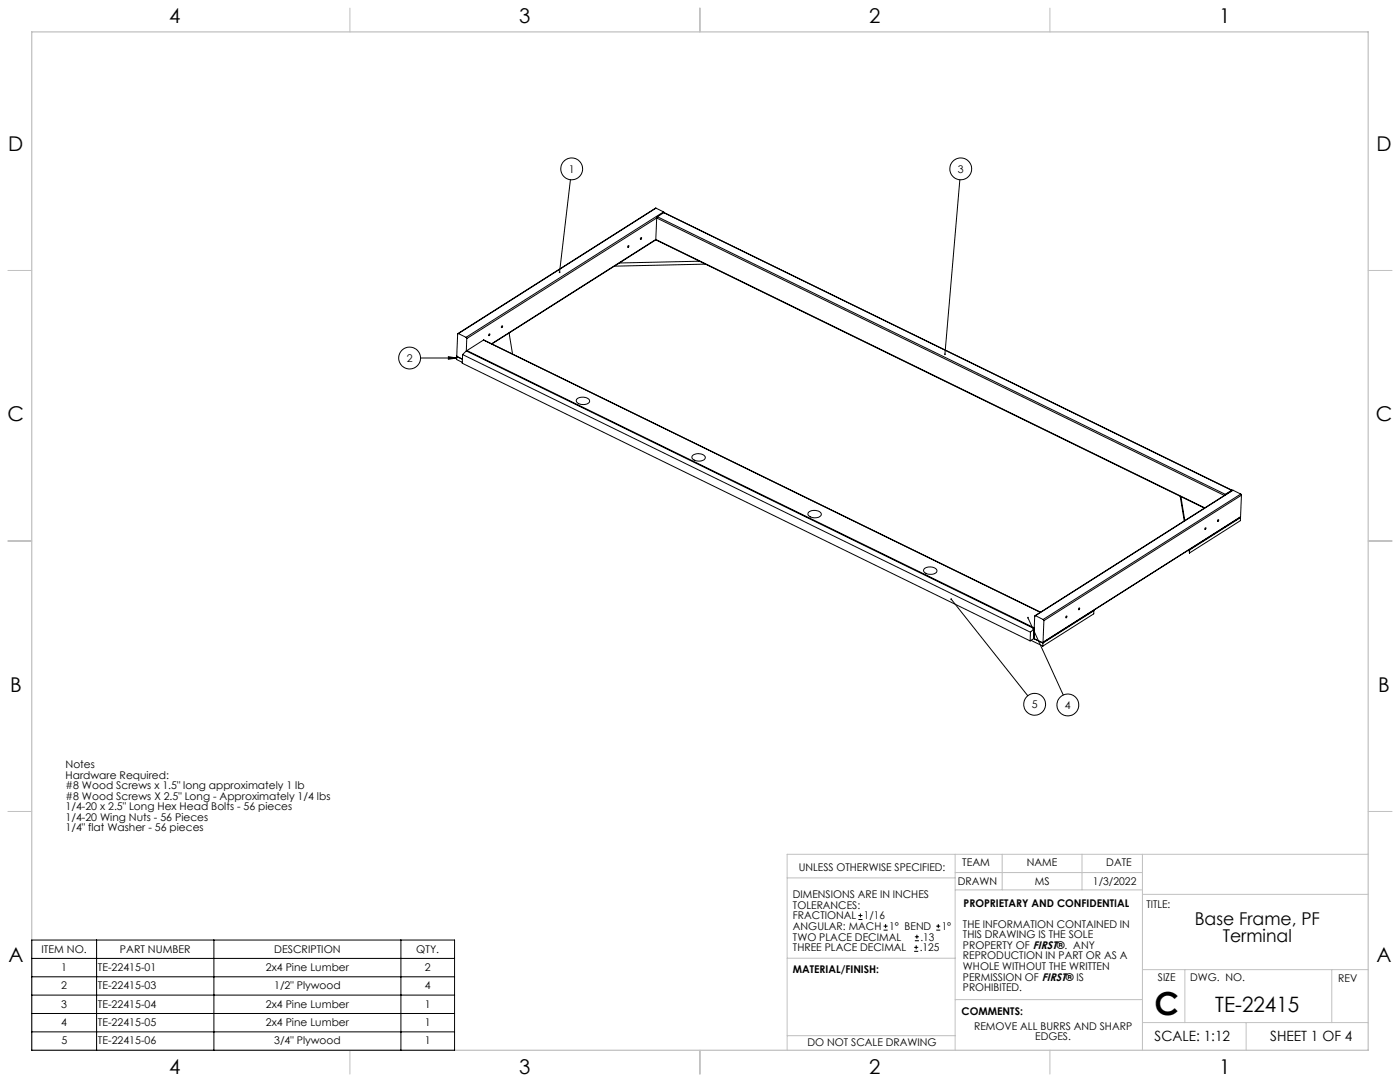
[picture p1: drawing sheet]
<svg xmlns="http://www.w3.org/2000/svg" width="559mm" height="432mm" viewBox="0 0 559 432" stroke-linecap="round" stroke-linejoin="round" font-family="sans-serif">
<g fill="none" stroke="#c0c0c0" stroke-width=".4">
<path d="M139.7 3.2v9.5M279.4 3.2v9.5M419.1 3.2v9.5M3.1 107.9h9.6M546.1 107.9h9.5M3.1 215.9h9.6M546.1 215.9h9.5M3.1 323.8h9.6M546.1 323.8h9.5M314.2 350.3h67M381.2 340.9v78.2M381.2 355.1h74.8"/>
<path d="M381.2 348.2h74.8M400 340.9v14.2M431.9 340.9v14.2M456 340.9v78.2M456 356.9h90.1M546.1 340.9h-231.9v78.2M314.2 382.4h67.2M381.2 398.9h74.8M456 387h90.1M472.9 387v21.1M531.6 387v21.1M139.7 419.1v9.6"/>
<path d="M279.4 419.1v9.6M314.2 413.3h67M419.1 419.1v9.6M456 408.1h90.1M497.4 408.1v11"/>
</g>
<path d="M12.7 12.7h533.4v406.4h-533.4z" fill="none" stroke="#c0c0c0" stroke-width=".5"/>
<g fill="none" stroke="#000" stroke-width=".4">
<path d="M227.7 71.7l-4.4 36.9M383.1 71.7l-5.9 69.7M250.7 98.1h.3l-.4 .6zM255.8 94.9h.3l-.3 .6zM261.8 95.6l218.9 107.2M261.8 95.6l219.1 107.1M261.8 95.6l-65.6 41.6M261.8 95.7l-65.5 41.6M261.8 83.1l-79.1 50M261.8 83.1l3.1 1.5M261.8 83.1l-78.8 50M262.1 87l-.3 8.6"/>
<path d="M262.1 87l226.6 110.7M262.1 87l-75.8 48.1M262.4 86.5l-.3 .5M262.4 86.5l226.7 110.8M264.9 84.6l.2 .3M264.9 84.6l-78.9 50M264.9 84.9l226.9 110.8M264.9 84.9l226.7 110.8M264.9 84.9l-2.5 1.6M279.2 104.2l-32 .8M281.6 105.4l-36.4 .8M183 133.1l-.3 .1-.4 8.9 2.2 1.2-2.2-1.1"/>
<path d="M183 133.1l3 1.5M186 134.6l.3 .5M186.3 135.1l-.2 5M186.4 139.9l-.2 .2M186.4 139.9l226.4 110.7M193 135.7l222.3 108.6M193 135.7l-6.6 4.2M193 135.7l222.2 108.7M195.2 133.3l.3 .2-.4 .4zM200.3 130.1l.3 .1-.4 .5zM203.2 132.9l1.4 8.4M167.9 142.9h14.4"/>
<path d="M179 142.3l3.3 .6-3.3 .5zM182.3 142.2l-.1 1.3 2.3 1.1M182.4 142.2h-.1M184.6 141.5l226.7 110.8M184.6 141.5l-.1 3.5 226.7 110.8M186.1 140.1l226.7 110.8M186.1 140.1l-1.5 1.4M230.4 159.1a3.5 3.5 0 0 1 4.9 .9 2.83 2.83 0 0 1-4.1 1.2l-.5-.3a1.06 1.06 0 0 1-.3-1.8zM276.5 181.7a3.5 3.5 0 0 1 5 .9 3.1 3.1 0 0 1-4.6 .9 1.04 1.04 0 0 1-.4-1.8zM471.1 198l1.6 9.9M471.3 198.2l1.6 9.6M489.1 197.3l-.3 .3"/>
<path d="M491.6 195.7h.2M491.6 195.7l-2.5 1.6M492.2 195.7l-79.1 50M492.2 195.7l-78.9 50M492.2 195.7l3 1.5M495.2 197.2l.3 .4M495.2 197.2l-78.9 50M495.5 197.6l-78.8 50.1M495.5 197.6l-.3 8.6M322.8 204.4a3.5 3.5 0 0 1 5 .8 3.2 3.2 0 0 1-4.6 .9 1.03 1.03 0 0 1-.4-1.7zM474.6 219.4l.2 1.3M474.8 219.3v.2"/>
<path d="M474.8 219.5v1.2M481 210.7l.4 .2-.5 .4zM486 207.6l.4-.1-.3 .6zM495 206.5l.2 .1M495.2 206.2l-79 50.3M495.2 206.6l-20.4 12.9M495.2 206.6l-.1 1.2-20.3 12.9M495.2 206.2l-78.9 50.1M369 226.9a3.4 3.4 0 0 1 5 .9 3.1 3.1 0 0 1-4.6 .9 1.03 1.03 0 0 1-.4-1.8zM379.7 239.1l30.5 38.6M410.3 246.5l14.1 30.9M411.3 252.3l-.1 3.5"/>
<path d="M411.5 255.6l4.7 2.2M412.6 254.5l.3 .5 3.1 1.5 .3-.2M412.6 254.7h.1M412.6 254.8l-1.4 1M412.6 254.5v.1M412.6 254.8l3.7 1.8M412.8 250.9l-1.5 1.4M412.8 250.9l-.2 3.9M413.3 245.7l-.3 .2-.4 8.6M413.3 245.7l3 1.5M415.1 244.2h.4M416.3 256.6l-.1 1.2"/>
<path d="M416.3 247.2l.4 .5M416.7 247.7l-.4 8.6M425.4 246h.5l-.4 .6zM430.6 242.7l.4 .2-.4 .4zM436.3 243.7h.3M436.6 243.7l-20.3 12.9M436.6 243.7v1.3l-20.4 12.8M12.7 375.1h168.7v44h-168.7zM38.6 375.1v44M85.4 375.1v44M160 375.1v44M342.6 367h1.6"/>
<path d="M342.6 365.4h1.6M343.4 364.6v1.5M352.7 371.2h1.6M352.7 369.6h1.6M353.5 368.8v1.6M364.9 379.7h1.6M364.9 378.1h1.6M365.2 375.4h1.6M365.2 373.8h1.6M365.7 377.3v1.5M366 373v1.6M373.7 371.2h1.6"/>
<path d="M373.7 369.6h1.6M374.5 368.8v1.6M12.7 382.5h168.7M12.7 389.8h168.7M12.7 397.1h168.7M12.7 404.5h168.7M12.7 411.8h168.7"/>
<circle cx="228.2" cy="67.4" r="4.4"/>
<circle cx="383.5" cy="67.4" r="4.4"/>
<circle cx="163.5" cy="142.9" r="4.3"/>
<circle cx="413" cy="281.1" r="4.4"/>
<circle cx="426.2" cy="281.3" r="4.4"/>
</g>
<path d="M223.1 108.4l.2 .6a.35 .35 0 0 0 .4-.5 .35 .35 0 0 0-.6-.1zM376.9 141.1l.2 .6a.34 .34 0 0 0 .4-.4 .34 .34 0 0 0-.6-.2zM410.1 246.2a.34 .34 0 0 0 0 .6 .34 .34 0 0 0 .5-.2 .34 .34 0 0 0-.5-.4l.2 .3zM379.4 238.8a.34 .34 0 0 0 .1 .6 .34 .34 0 0 0 .5-.2 .34 .34 0 0 0-.5-.4l.2 .3zM179 142.3l3.3 .6-3.3 .5z" fill="#000"/>
<text font-size="12.7" x="460.9" y="405.2">C</text>
<text font-size="8.5" x="485.1" y="404">TE-22415</text>
<g font-size="8.1">
<text x="67.6" y="9.3">4</text>
<text x="207.3" y="9.3">3</text>
<text x="347" y="9.3">2</text>
<text x="486.7" y="9.3">1</text>
<text x="3.3" y="60.1">D</text>
<text x="549.4" y="60.1">D</text>
<text x="3" y="168">C</text>
<text x="549.1" y="168">C</text>
<text x="4" y="276">B</text>
<text x="550.1" y="276">B</text>
<text x="3.3" y="383.9">A</text>
<text x="549.4" y="383.9">A</text>
<text x="67.6" y="428.4">4</text>
<text x="207.3" y="428.4">3</text>
<text x="347" y="428.4">2</text>
<text x="486.7" y="428.4">1</text>
</g>
<g font-size="7.1">
<text x="476.8" y="369">Base Frame, PF</text>
<text x="488.1" y="376">Terminal</text>
</g>
<g font-size="5.6">
<text x="460.9" y="415.2">SCALE: 1:12</text>
<text x="507" y="415.2">SHEET 1 OF 4</text>
</g>
<g font-size="4.2">
<text x="227" y="68.9">1</text>
<text x="382.3" y="68.9">3</text>
<text x="162.3" y="144.4">2</text>
<text x="411.8" y="282.6">5</text>
<text x="425.1" y="282.9">4</text>
<text x="26.2" y="306.7">Notes</text>
<text x="26.2" y="310.8">Hardware Required:</text>
<text x="26.2" y="315">#8 Wood Screws x 1.5&quot; long approximately 1 lb</text>
<text x="26.2" y="319.2">#8 Wood Screws X 2.5&quot; Long - Approximately 1/4 lbs</text>
<text x="26.2" y="323.4">1/4-20 x 2.5&quot; Long Hex Head Bolts - 56 pieces</text>
<text x="26.2" y="327.5">1/4-20 Wing Nuts - 56 Pieces</text>
<text x="26.2" y="331.7">1/4&quot; flat Washer - 56 pieces</text>
<text x="318.8" y="347.7">UNLESS OTHERWISE SPECIFIED:</text>
<text x="384.1" y="345.5">TEAM</text>
<text x="409.9" y="345.7">NAME</text>
<text x="441.6" y="345.7">DATE</text>
<text x="382.3" y="353.3">DRAWN</text>
<text x="413" y="353.3">MS</text>
<text x="436.3" y="353.3">1/3/2022</text>
<text x="316.5" y="358.5">DIMENSIONS ARE IN INCHES</text>
<text x="316.5" y="362.7">TOLERANCES:</text>
<text x="384.6" y="361.9">PROPRIETARY AND CONFIDENTIAL</text>
<text x="457.6" y="362.3">TITLE:</text>
<text x="316.5" y="371.2">ANGULAR: MACH</text>
<text x="316.5" y="366.9">FRACTIONAL</text>
<text x="344.8" y="366.9">1/16</text>
<text x="354.9" y="371.2">1° BEND</text>
<text x="375.9" y="371.2">1°</text>
<text x="384.4" y="370.2">THE INFORMATION CONTAINED IN</text>
<text x="316.5" y="375.4">TWO PLACE DECIMAL</text>
<text x="367.4" y="375.4">.13</text>
<text x="384.4" y="374.4">THIS DRAWING IS THE SOLE</text>
<text x="16.6" y="380.3">ITEM NO.</text>
<text x="47.9" y="380.3">PART NUMBER</text>
<text x="109.4" y="380.3">DESCRIPTION</text>
<text x="166.2" y="380.3">QTY.</text>
<text x="316.5" y="379.6">THREE PLACE DECIMAL</text>
<text x="367.1" y="379.6">.125</text>
<text x="384.4" y="378.6">PROPERTY OF FIRST®. ANY</text>
<text x="384.4" y="382.9">REPRODUCTION IN PART OR AS A</text>
<text x="24.5" y="387.6">1</text>
<text x="39.1" y="387.6">TE-22415-01</text>
<text x="106.1" y="387.6">2x4 Pine Lumber</text>
<text x="169.6" y="387.6">2</text>
<text x="316.5" y="388.4">MATERIAL/FINISH:</text>
<text x="384.4" y="387.1">WHOLE WITHOUT THE WRITTEN</text>
<text x="24.5" y="394.6">2</text>
<text x="39.1" y="394.6">TE-22415-03</text>
<text x="109.4" y="394.6">1/2&quot; Plywood</text>
<text x="169.6" y="394.6">4</text>
<text x="384.4" y="391.3">PERMISSION OF FIRST® IS</text>
<text x="384.4" y="395.6">PROHIBITED.</text>
<text x="462.2" y="391.3">SIZE</text>
<text x="475.1" y="391.3">DWG. NO.</text>
<text x="534.1" y="391.8">REV</text>
<text x="24.5" y="402.3">3</text>
<text x="39.1" y="402.3">TE-22415-04</text>
<text x="106.1" y="402.3">2x4 Pine Lumber</text>
<text x="169.6" y="402.3">1</text>
<text x="383.8" y="405.1">COMMENTS:</text>
<text x="24.5" y="409.6">4</text>
<text x="39.1" y="409.6">TE-22415-05</text>
<text x="106.1" y="409.6">2x4 Pine Lumber</text>
<text x="169.6" y="409.6">1</text>
<text x="388.8" y="410.9">REMOVE ALL BURRS AND SHARP</text>
<text x="24.5" y="416.6">5</text>
<text x="39.1" y="416.6">TE-22415-06</text>
<text x="109.4" y="416.6">3/4&quot; Plywood</text>
<text x="169.6" y="416.6">1</text>
<text x="322.3" y="417.6">DO NOT SCALE DRAWING</text>
<text x="413.2" y="415.2">EDGES.</text>
</g>
</svg>
